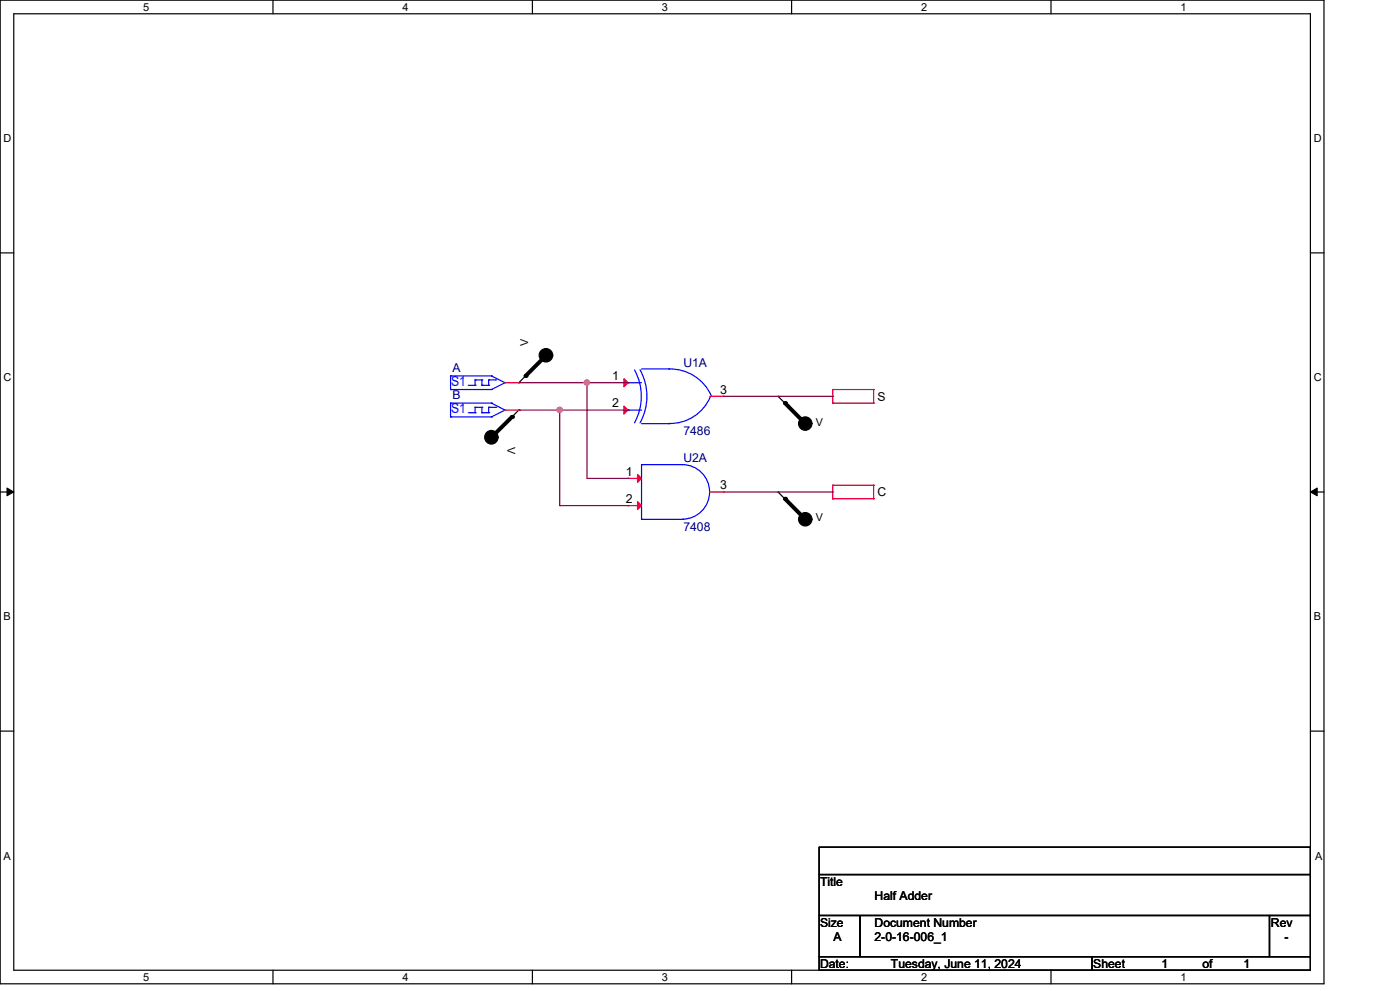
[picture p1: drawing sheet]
<svg xmlns="http://www.w3.org/2000/svg" width="297mm" height="210mm" viewBox="0 0 297 210" stroke-linecap="round" stroke-linejoin="round" font-family="sans-serif">
<g fill="none" stroke="#000" stroke-width=".25">
<path d="M0 0h280.6v208.4h-280.6zM2.9 2.9h274.8v202.6h-274.8zM57.8 0v2.9M112.8 0v2.9M167.8 0v2.9M222.7 0v2.9M0 53.6h2.9M277.7 53.6h2.9M115.7 75.3l-5.8 5.8M109.9 81.1h.1M109.9 86.9h.1M109.9 86.9l-5.7 5.7"/>
<path d="M164.9 83.9h.1M164.9 83.9l5.8 5.8M0 104.2h2.9M164.9 104.2h.1M164.9 104.2l5.8 5.8M277.7 104.2h2.9M0 154.9h2.9M277.7 154.9h2.9M173.6 179.4h104.1v5.8h-104.1zM173.6 185.2h104.1v8.7h-104.1zM173.6 193.9h8.7v8.7h-8.7zM182.3 193.9h86.7v8.7h-86.7z"/>
<path d="M269 193.9h8.7v8.7h-8.7zM57.8 205.5v2.9M112.8 205.5v2.9M167.8 205.5v2.9M173.6 202.6h57.8v2.9h-57.8zM222.7 205.5v2.9M231.4 202.6h46.3v2.9h-46.3z"/>
</g>
<path d="M1.5 103.4l1.4 .8-1.4 .8zM277.7 104.2l1.4-.8v1.6z" fill="#000" stroke="#000" stroke-width=".21"/>
<g fill="none" stroke="#f00" stroke-width=".25">
<path d="M107 86.9h2.9M107 81.1h2.9M109.9 86.9h.1M109.9 81.1h.1M133.1 81.1h.1M133.1 86.9h.1M150.4 83.9h2.9M153.3 83.9h.1M176.5 85.4h.1M176.5 82.5h.1M176.5 82.5h8.6M176.5 85.4h8.6"/>
<path d="M176.5 82.5v2.9M185.1 82.5h.1M185.1 85.4h.1M185.1 82.5v2.9M133.1 101.3h.1M133.1 107.1h.1M133.1 101.3h2.9M133.1 107.1h2.9M150.4 104.2h2.9M153.3 104.2h.1M176.5 105.6h.1M176.5 102.8h.1"/>
<path d="M176.5 102.8v2.8M176.5 102.8h8.6M176.5 105.6h8.6M185.1 102.8h.1M185.1 105.6h.1M185.1 102.8v2.8"/>
</g>
<g fill="#000" stroke="#000" stroke-width=".25">
<circle cx="115.7" cy="75.3" r="1.43"/>
<circle cx="104.1" cy="92.6" r="1.43"/>
<circle cx="170.6" cy="89.7" r="1.42"/>
<circle cx="170.6" cy="110" r="1.42"/>
</g>
<path d="M115.7 75.3l-4.3 4.3M108.5 88.3l-4.3 4.3M166.4 85.4l4.3 4.3M166.4 105.6l4.3 4.4" fill="none" stroke="#000" stroke-width=".85"/>
<g fill="#000">
<circle cx="111.4" cy="79.6" r=".42"/>
<circle cx="108.5" cy="88.3" r=".42"/>
<circle cx="166.4" cy="85.4" r=".42"/>
<circle cx="166.4" cy="105.6" r=".42"/>
</g>
<g fill="none" stroke="#00f" stroke-width=".25">
<path d="M95.5 79.6h.1M95.5 79.6v2.9M95.5 79.6h8.7M104.2 79.6h.1M104.2 79.6l2.8 1.5M134.5 78.3a11.6 11.6 0 0 1 0 11.2M135.6 78.3a11.6 11.6 0 0 1 0 11.3M136 78.1h5.7M141.7 78.1h.1M141.7 78.2a9.5 9.5 0 0 1 9 5.6M95.5 85.4h.1M95.5 88.3h.1"/>
<path d="M95.5 82.5h.1M95.5 88.3h8.7M95.5 85.4h8.7M95.5 85.4v2.9M95.5 82.5h8.7M99.2 87.4h1.5M99.2 81.6h1.5M100.7 86.3h.1M100.7 87.4h.1M100.7 80.5h.1M100.7 81.6h.1M100.7 80.5v1.1"/>
<path d="M100.7 86.3v1.1M100.7 86.3h1.4M100.7 80.5h1.4M102.1 86.3h.1M102.1 87.4h.1M102.1 80.5h.1M102.1 81.6h.1M102.1 87.4h1.5M102.1 80.5v1.1M102.1 86.3v1.1M102.1 81.6h1.5M103.6 87.4h.1"/>
<path d="M103.6 86.3h.1M103.6 81.6h.1M103.6 80.5h.1M103.6 86.3h1.4M103.6 80.5v1.1M103.6 86.3v1.1M103.6 80.5h1.4M104.2 88.3h.1M104.2 85.4h.1M104.2 82.5h.1M104.2 85.4l2.8 1.5M105 86.3h.1"/>
<path d="M105 80.5h.1M107 86.9h.1M107 81.1h.1M107 86.9l-2.8 1.4M107 81.1l-2.8 1.4M133.1 81.1h.1M133.1 86.9h.1M133.1 81.1h2.9M133.1 86.9h2.9M136 98.4h8.7a5.8 5.8 0 0 1 5.7 5.8 5.8 5.8 0 0 1-5.7 5.8M136 98.4h.1M136 98.4v11.6"/>
<path d="M136 89.7h5.7M141.7 89.7h.1M150.6 84a9.2 9.2 0 0 1-8.9 5.7M136 110h.1M136 110h8.7M144.7 110h.1"/>
</g>
<g fill="#f00" stroke="#f00" stroke-width=".25">
<path d="M135.1 100.5l.9 .8-.9 .9z"/>
<path d="M135.1 106.2l.9 .9-.9 .8z"/>
<path d="M132.2 80.2l.9 .9-.9 .8z"/>
<path d="M132.2 86l.9 .9-.9 .8z"/>
</g>
<g fill="none" stroke="#800040" stroke-width=".25">
<path d="M109.9 81.1h23.2M109.9 86.9h23.2M118.6 86.9h.1M118.6 86.9v20.2M124.4 81.1h.1M124.4 81.1v20.2M133.1 81.1h.1M133.1 86.9h.1M153.3 83.9h23.2M176.5 83.9h.1M118.6 107.1h.1M118.6 107.1h14.5"/>
<path d="M124.4 101.3h.1M124.4 101.3h8.7M133.1 101.3h.1M133.1 107.1h.1M153.3 104.2h23.2M176.5 104.2h.1"/>
</g>
<g fill="#f0f" stroke="#f0f" stroke-width=".25">
<circle cx="124.4" cy="81" r=".55"/>
<circle cx="118.6" cy="86.8" r=".56"/>
</g>
<g font-size="2.9" fill="#00f">
<text x="95.6" y="81.7">S1</text>
<text x="95.6" y="87.5">S1</text>
</g>
<g font-size="2.6" fill="#000080">
<text x="144.8" y="77.6">U1A</text>
<text x="95.9" y="78.8">A</text>
<text x="95.9" y="84.6">B</text>
<text x="144.8" y="92.1">7486</text>
<text x="144.8" y="97.9">U2A</text>
<text x="144.8" y="112.4">7408</text>
</g>
<g font-size="2.6">
<text x="129.7" y="80.5">1</text>
<text x="152.6" y="83.4">3</text>
<text x="129.7" y="86.3">2</text>
<text x="185.9" y="84.9">S</text>
<text x="132.6" y="100.8">1</text>
<text x="132.6" y="106.5">2</text>
<text x="152.6" y="103.6">3</text>
<text x="185.9" y="105.2">C</text>
<text x="173.8" y="187.7">Title</text>
<text x="185.3" y="190.6">Half Adder</text>
<text x="173.8" y="196.3">Size</text>
<text x="185.3" y="196.3">Document Number</text>
<text x="269.3" y="196.3">Rev</text>
<text x="176.7" y="199.3">A</text>
<text x="185.3" y="199.3">2-0-16-006_1</text>
<text x="272.2" y="199.3">-</text>
<text x="173.8" y="205.1">Date:</text>
<text x="188.8" y="205.1">Tuesday, June 11, 2024</text>
<text x="231.7" y="205.1">Sheet</text>
<text x="246.2" y="205.1">1</text>
<text x="254.8" y="205.1">of</text>
<text x="263.5" y="205.1">1</text>
</g>
<g font-size="2.3">
<text x="30.4" y="2.2">5</text>
<text x="85.3" y="2.2">4</text>
<text x="140.3" y="2.2">3</text>
<text x="195.2" y="2.2">2</text>
<text x="250.2" y="2.2">1</text>
<text x=".8" y="30.1">D</text>
<text x="278.4" y="30.1">D</text>
<text x="111.9" y="73.3" transform="rotate(-90 111.9 73.3)">V</text>
<text x=".8" y="80.8">C</text>
<text x="278.4" y="80.8">C</text>
<text x="107.5" y="94.7" transform="rotate(90 107.5 94.7)">V</text>
<text x="172.9" y="90.2">V</text>
<text x="172.9" y="110.4">V</text>
<text x=".8" y="131.4">B</text>
<text x="278.4" y="131.4">B</text>
<text x=".8" y="182.2">A</text>
<text x="278.7" y="182.2">A</text>
<text x="30.4" y="207.7">5</text>
<text x="85.3" y="207.7">4</text>
<text x="140.3" y="207.7">3</text>
<text x="195.2" y="207.7">2</text>
<text x="250.2" y="207.7">1</text>
</g>
</svg>
